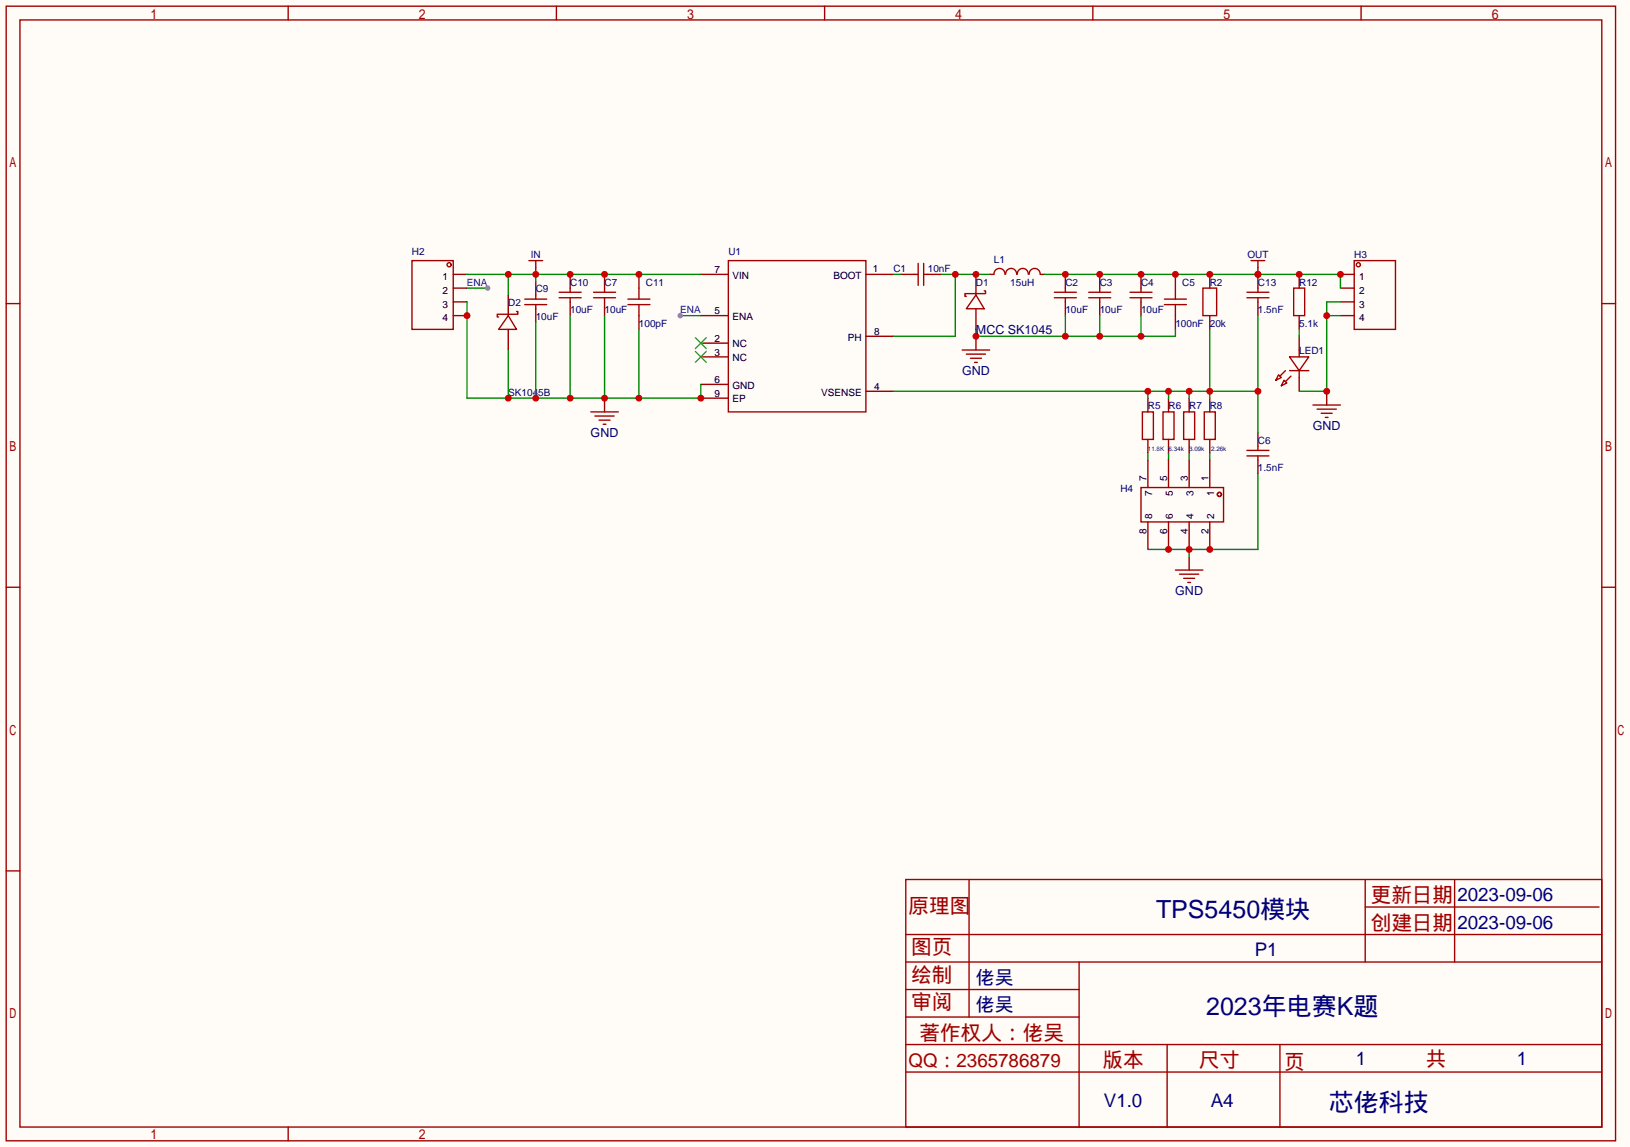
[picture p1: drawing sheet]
<svg xmlns="http://www.w3.org/2000/svg" width="301mm" height="212mm" viewBox="0 0 301 212" stroke-linecap="round" stroke-linejoin="round" font-family="sans-serif">
<path d="M0 0h301v211.8h-301z" fill="#fffcf7"/>
<g fill="none" stroke="#a10000" stroke-width=".25">
<path d="M1.1 1.1h297.2v209.6h-297.2zM3.7 3.7h292.1v204.5h-292.1zM53.2 1.1v2.6M102.7 1.1v2.6M152.3 1.1v2.6M201.8 1.1v2.6M251.3 1.1v2.6M1.1 56.1h2.6M76.1 48.1h7.6v12.7h-7.6zM96.9 56.3h4.1M96.9 55.2h4.1M97.7 48.1h2.5"/>
<path d="M98.9 48.1v1.3M98.9 54.5v.7M98.9 56.3v.7M103.3 55h4M103.3 54h4M105.3 53.2v.8M105.3 55v.8M116 56.3h4M116 55.2h4M118 53.2v2M118 56.3v2M134.5 48.1h25.4v28h-25.4z"/>
<path d="M168.8 50.7h.7M169.5 48.6v4.1M170.6 48.6v4.1M170.6 50.7h.7M183.5 50.7a1.01 1.01 0 0 1 1.1-1.1 1.01 1.01 0 0 1 1 1.1M185.7 50.7a1.01 1.01 0 0 1 1-1.1 1.01 1.01 0 0 1 1 1.1M187.9 50.7a1.01 1.01 0 0 1 1-1.1 1.01 1.01 0 0 1 1 1.1M190 50.7a1.01 1.01 0 0 1 1.1-1.1 1.01 1.01 0 0 1 1 1.1M194.7 55h4.1M194.7 54h4.1M196.7 53.2v.8M196.7 55v.8"/>
<path d="M201 55h4.1M201 54h4.1M203.1 53.2v.8M203.1 55v.8M215 56.3h4.1M215 55.2h4.1M217 53.2v2M217 56.3v2M222.1 53.2h2.6v5.1h-2.6zM231 48.1h2.6M232.3 48.1v1.3M250.1 48.1h7.6v12.7h-7.6z"/>
<path d="M295.8 56.1h2.5M109.1 76.1h5.1M109.9 76.8h3.5M110.6 77.6h2M111.4 78.4h.5M177.7 64.6h5.1M178.4 65.4h3.6M179.2 66.2h2M180 66.9h.5M242.4 74.8h5.1M243.2 75.6h3.6M244 76.3h2"/>
<path d="M244.7 77.1h.5M1.1 108.5h2.6M217 105.3h5.1M217.8 106h3.6M218.6 106.8h2M219.3 107.6h.5M295.8 108.5h2.5M1.1 160.8h2.6M167.3 162.4h128.5v45.8h-128.5zM167.3 177.7h128.5M167.3 172.6h128.5M178.9 162.4v25.4"/>
<path d="M199.3 177.7v30.5M252.1 162.4v15.3M252.1 167.5h43.2M268.6 162.4v15.3M167.3 182.8h32M167.3 198h128.5M167.3 192.9h128.5M167.3 187.8h32M215.5 192.9v15.3M236.3 192.9v15.3M53.2 208.2v2.5"/>
<circle cx="82.9" cy="48.9" r=".38"/>
<circle cx="250.8" cy="48.9" r=".38"/>
</g>
<g fill="none" stroke="#870000" stroke-width=".25">
<path d="M83.7 50.7h2.5M83.7 58.3h2.5M83.7 53.2h2.5M83.7 55.8h2.5M98.9 49.4v1.3M98.9 51.9v2.6M98.9 57v2.6M105.3 50.7v2.5M105.3 55.8v2.5M118 50.7v2.5M118 58.3v2.5M129.4 50.7h5.1"/>
<path d="M129.4 58.3h5.1M159.9 50.7h5.1M166.2 50.7h2.6M171.3 50.7h2.6M182.8 50.7h.7M192.2 50.7h.7M196.7 50.7v2.5M196.7 55.8v2.5M203.1 50.7v2.5M203.1 55.8v2.5M217 50.7v2.5M217 58.3v2.5"/>
<path d="M223.4 50.7v2.5M223.4 58.3v2.5M232.3 49.4v1.3M247.5 50.7h2.6M247.5 58.3h2.6M247.5 53.2h2.6M247.5 55.8h2.6M111.6 73.5v2.6M129.4 63.4h5.1M129.4 65.9h5.1M129.4 71h5.1M129.4 73.5h5.1"/>
<path d="M159.9 62.1h5.1M159.9 72.3h5.1M180.2 62.1v2.5M245 72.3v2.5M219.6 102.7v2.6"/>
</g>
<path d="M128.4 62.4l2 2M128.4 64.9l2 2M130.4 62.4l-2 2M130.4 64.9l-2 2" fill="none" stroke="#3c3" stroke-width=".25"/>
<path d="M125.6 58.3h3.8M165 50.7h1.2" fill="none" stroke="#008700" stroke-width=".25"/>
<circle cx="125.6" cy="58.3" r=".51" fill="#999"/>
<path d="M86.2 53.2h3.8" fill="none" stroke="#008700" stroke-width=".25"/>
<circle cx="90" cy="53.2" r=".51" fill="#999"/>
<g fill="none" stroke="#a10000" stroke-width=".25">
<path d="M93.9 58.3l1.5 2.5h-3.3zM95.4 57.5h.2v.5h-3.8v.5h.3M238.9 53.2h2v5.1h-2zM210.9 76.1h2.1v5.1h-2.1zM214.8 76.1h2v5.1h-2zM218.6 76.1h2v5.1h-2zM222.4 76.1h2v5.1h-2zM236.1 69.2l.5 .5-1 .5zM237.1 70.2l.5 .5-1 .5zM237.4 68.5l-1.1 1M238.1 65.9h3.6l-1.8 2.6zM238.1 68.5h3.6"/>
<path d="M238.4 69.5l-1 1M239.9 64.6v1.3M239.9 68.5v1.2M210.7 90h15.2v6.4h-15.2z"/>
<circle cx="225.2" cy="91.3" r=".38"/>
</g>
<g fill="none" stroke="#870000" stroke-width=".25">
<path d="M93.9 54.5v3.8M239.9 50.7v2.5M239.9 58.3v2.5M93.9 60.8v3.8M212 73.5v2.6M215.8 73.5v2.6M219.6 73.5v2.6M223.4 73.5v2.6M239.9 62.1v2.5M239.9 69.7v2.6M212 81.2v2.5M212 85v5"/>
<path d="M212 96.4v5.1M215.8 81.2v2.5M215.8 85v5M215.8 96.4v5.1M219.6 81.2v2.5M219.6 85v5M219.6 96.4v5.1M223.4 81.2v2.5M223.4 85v5M223.4 96.4v5.1"/>
</g>
<path d="M245 58.3h2.5M247.5 55.8h-2.5v16.5h-5.1M212 83.7v1.3M215.8 83.7v1.3M219.6 83.7v1.3M223.4 83.7v1.3" fill="none" stroke="#008700" stroke-width=".25"/>
<g fill="#c00">
<circle cx="245" cy="72.3" r=".63"/>
<circle cx="245" cy="58.3" r=".63"/>
</g>
<path d="M239.9 60.8v1.3M232.3 87.5v14h-20.3M219.6 101.5v1.2" fill="none" stroke="#008700" stroke-width=".25"/>
<g fill="#c00">
<circle cx="219.6" cy="101.5" r=".63"/>
<circle cx="215.8" cy="101.5" r=".63"/>
<circle cx="223.4" cy="101.5" r=".63"/>
</g>
<path d="M210.7 50.7v2.5M210.7 55.8v2.5" fill="none" stroke="#870000" stroke-width=".25"/>
<path d="M208.7 55h4M208.7 54h4M210.7 53.2v.8M210.7 55v.8" fill="none" stroke="#a10000" stroke-width=".25"/>
<path d="M192.9 50.7h54.6v2.5" fill="none" stroke="#008700" stroke-width=".25"/>
<g fill="#c00">
<circle cx="247.5" cy="50.7" r=".63"/>
<circle cx="239.9" cy="50.7" r=".63"/>
<circle cx="232.3" cy="50.7" r=".63"/>
<circle cx="223.4" cy="50.7" r=".63"/>
<circle cx="217" cy="50.7" r=".63"/>
<circle cx="196.7" cy="50.7" r=".63"/>
<circle cx="203.1" cy="50.7" r=".63"/>
<circle cx="210.7" cy="50.7" r=".63"/>
</g>
<path d="M196.7 58.3v3.8M203.1 58.3v3.8M210.7 58.3v3.8M180.2 60.8v1.3h36.8v-1.3" fill="none" stroke="#008700" stroke-width=".25"/>
<g fill="#c00">
<circle cx="210.7" cy="62.1" r=".63"/>
<circle cx="196.7" cy="62.1" r=".63"/>
<circle cx="180.2" cy="62.1" r=".63"/>
<circle cx="203.1" cy="62.1" r=".63"/>
</g>
<path d="M232.3 50.7v2.5M232.3 55.8v2.5" fill="none" stroke="#870000" stroke-width=".25"/>
<circle cx="232.3" cy="50.7" r=".63" fill="#c00"/>
<path d="M230.3 55h4M230.3 54h4M232.3 53.2v.8M232.3 55v.8M230.3 84.2h4M230.3 83.2h4M232.3 82.4v.8M232.3 84.2v.8" fill="none" stroke="#a10000" stroke-width=".25"/>
<path d="M232.3 79.9v2.5M232.3 85v2.5" fill="none" stroke="#870000" stroke-width=".25"/>
<path d="M232.3 58.3v21.6M165 72.3h67.3M212 72.3v1.2M215.8 72.3v1.2M219.6 72.3v1.2M223.4 60.8v12.7" fill="none" stroke="#008700" stroke-width=".25"/>
<g fill="#c00">
<circle cx="232.3" cy="72.3" r=".63"/>
<circle cx="223.4" cy="72.3" r=".63"/>
<circle cx="212" cy="72.3" r=".63"/>
<circle cx="215.8" cy="72.3" r=".63"/>
<circle cx="219.6" cy="72.3" r=".63"/>
</g>
<path d="M180.2 50.7v3.8M180.2 57v3.8" fill="none" stroke="#870000" stroke-width=".25"/>
<path d="M180.2 54.5l1.5 2.5h-3.3zM181.7 53.7h.3v.5h-3.8v.5h.2" fill="none" stroke="#a10000" stroke-width=".25"/>
<path d="M173.9 50.7h8.9M176.4 50.7v11.4h-11.4" fill="none" stroke="#008700" stroke-width=".25"/>
<g fill="#c00">
<circle cx="176.4" cy="50.7" r=".63"/>
<circle cx="180.2" cy="50.7" r=".63"/>
</g>
<path d="M111.6 50.7v2.5M111.6 55.8v2.5" fill="none" stroke="#870000" stroke-width=".25"/>
<path d="M109.6 55h4.1M109.6 54h4.1M111.6 53.2v.8M111.6 55v.8" fill="none" stroke="#a10000" stroke-width=".25"/>
<path d="M86.2 50.7h43.2M93.9 50.7v3.8M98.9 50.7v1.2" fill="none" stroke="#008700" stroke-width=".25"/>
<g fill="#c00">
<circle cx="93.9" cy="50.7" r=".63"/>
<circle cx="98.9" cy="50.7" r=".63"/>
<circle cx="105.3" cy="50.7" r=".63"/>
<circle cx="118" cy="50.7" r=".63"/>
<circle cx="111.6" cy="50.7" r=".63"/>
</g>
<path d="M86.2 55.8v17.7h43.2v-2.5M98.9 59.6v13.9M105.3 58.3v15.2M111.6 58.3v15.2M93.9 64.6v8.9M118 60.8v12.7" fill="none" stroke="#008700" stroke-width=".25"/>
<g fill="#c00">
<circle cx="111.6" cy="73.5" r=".63"/>
<circle cx="86.2" cy="58.3" r=".63"/>
<circle cx="93.9" cy="73.5" r=".63"/>
<circle cx="118" cy="73.5" r=".63"/>
<circle cx="129.4" cy="73.5" r=".63"/>
<circle cx="105.3" cy="73.5" r=".63"/>
<circle cx="98.9" cy="73.5" r=".63"/>
</g>
<g font-size="4.6" fill="#000080">
<text x="213.5" y="169.6">TPS5450模块</text>
<text x="222.7" y="187.4">2023年电赛K题</text>
<text x="245.4" y="205.2">芯佬科技</text>
</g>
<g font-size="3.8" fill="#a00000">
<text x="253.1" y="166.6">更新日期</text>
<text x="167.8" y="168.7">原理图</text>
<text x="253.1" y="171.7">创建日期</text>
<text x="168.3" y="176.3">图页</text>
<text x="168.3" y="181.4">绘制</text>
<text x="168.3" y="186.4">审阅</text>
<text x="169.8" y="192">著作权人：佬吴</text>
<text x="203.6" y="197.1">版本</text>
<text x="221.4" y="197.1">尺寸</text>
<text x="237.1" y="197.4">页</text>
<text x="263.3" y="196.8">共</text>
</g>
<g font-size="3.5" fill="#000080">
<text x="269.1" y="166.4">2023-09-06</text>
<text x="269.1" y="171.5">2023-09-06</text>
<text x="231.7" y="176.6">P1</text>
<text x="180.2" y="181.7">佬吴</text>
<text x="180.2" y="186.7">佬吴</text>
<text x="250.4" y="196.6">1</text>
<text x="280.1" y="196.6">1</text>
<text x="203.8" y="204.5">V1.0</text>
<text x="223.6" y="204.5">A4</text>
</g>
<text font-size="3.5" fill="#a00000" x="167.8" y="197">QQ：2365786879</text>
<g font-size="2.3" fill="#000080">
<text x="180.2" y="61.6">MCC SK1045</text>
<text x="177.6" y="69.3">GND</text>
<text x="109.1" y="80.7">GND</text>
<text x="242.4" y="79.4">GND</text>
<text x="217" y="109.9">GND</text>
</g>
<g font-size="1.8" fill="#000080">
<text x="76.1" y="47.2">H2</text>
<text x="98" y="47.7">IN</text>
<text x="134.5" y="47.1">U1</text>
<text x="230.3" y="47.7">OUT</text>
<text x="250.1" y="47.7">H3</text>
<text x="105.3" y="52.8">C10</text>
<text x="111.6" y="52.8">C7</text>
<text x="119.3" y="52.8">C11</text>
<text x="165" y="50.2">C1</text>
<text x="171.3" y="50.2">10nF</text>
<text x="180.2" y="52.8">D1</text>
<text x="183.5" y="48.6">L1</text>
<text x="186.6" y="52.8">15uH</text>
<text x="196.7" y="52.8">C2</text>
<text x="203.1" y="52.8">C3</text>
<text x="210.7" y="52.8">C4</text>
<text x="218.3" y="52.8">C5</text>
<text x="223.4" y="52.8">R2</text>
<text x="232.3" y="52.8">C13</text>
<text x="239.9" y="52.8">R12</text>
<text x="93.9" y="56.6">D2</text>
<text x="98.9" y="54">C9</text>
<text x="98.9" y="59.1">10uF</text>
<text x="105.3" y="57.8">10uF</text>
<text x="111.6" y="57.8">10uF</text>
<text x="196.7" y="57.8">10uF</text>
<text x="203.1" y="57.8">10uF</text>
<text x="210.7" y="57.8">10uF</text>
<text x="232.3" y="57.8">1.5nF</text>
<text x="118" y="60.4">100pF</text>
<text x="217" y="60.4">100nF</text>
<text x="223.4" y="60.4">20k</text>
<text x="239.9" y="60.4">5.1k</text>
<text x="239.9" y="65.5">LED1</text>
<text x="93.9" y="73.1">SK1045B</text>
<text x="212" y="75.6">R5</text>
<text x="215.8" y="75.6">R6</text>
<text x="219.6" y="75.6">R7</text>
<text x="223.4" y="75.6">R8</text>
<text x="232.3" y="82">C6</text>
<text x="232.3" y="87">1.5nF</text>
<text x="206.9" y="90.9">H4</text>
</g>
<g font-size="1.8">
<text x="81.7" y="51.7">1</text>
<text x="131.9" y="50.4">7</text>
<text x="135.3" y="51.5">VIN</text>
<text x="153.9" y="51.5">BOOT</text>
<text x="161.2" y="50.2">1</text>
<text x="251" y="51.7">1</text>
<text x="81.7" y="54.3">2</text>
<text x="81.7" y="56.8">3</text>
<text x="81.7" y="59.3">4</text>
<text x="131.9" y="58.1">5</text>
<text x="135.3" y="59.1">ENA</text>
<text x="251" y="54.3">2</text>
<text x="251" y="56.8">3</text>
<text x="251" y="59.3">4</text>
<text x="131.9" y="63.1">2</text>
<text x="131.9" y="65.7">3</text>
<text x="135.3" y="64.2">NC</text>
<text x="156.6" y="62.9">PH</text>
<text x="161.4" y="61.9">8</text>
<text x="131.9" y="70.8">6</text>
<text x="135.3" y="66.7">NC</text>
<text x="135.3" y="71.8">GND</text>
<text x="131.9" y="73.3">9</text>
<text x="135.3" y="74.3">EP</text>
<text x="151.6" y="73">VSENSE</text>
<text x="161.4" y="72">4</text>
<text x="211.7" y="88.8" transform="rotate(-90 211.7 88.8)">7</text>
<text x="215.5" y="88.8" transform="rotate(-90 215.5 88.8)">5</text>
<text x="219.4" y="88.8" transform="rotate(-90 219.4 88.8)">3</text>
<text x="223.2" y="88.8" transform="rotate(-90 223.2 88.8)">1</text>
<text x="212.7" y="95.9" transform="rotate(-90 212.7 95.9)">8</text>
<text x="212.7" y="91.6" transform="rotate(-90 212.7 91.6)">7</text>
<text x="216.6" y="95.9" transform="rotate(-90 216.6 95.9)">6</text>
<text x="216.6" y="91.6" transform="rotate(-90 216.6 91.6)">5</text>
<text x="220.4" y="95.9" transform="rotate(-90 220.4 95.9)">4</text>
<text x="220.4" y="91.6" transform="rotate(-90 220.4 91.6)">3</text>
<text x="224.2" y="95.9" transform="rotate(-90 224.2 95.9)">2</text>
<text x="224.2" y="91.6" transform="rotate(-90 224.2 91.6)">1</text>
<text x="211.7" y="98.7" transform="rotate(-90 211.7 98.7)">8</text>
<text x="215.5" y="98.7" transform="rotate(-90 215.5 98.7)">6</text>
<text x="219.4" y="98.7" transform="rotate(-90 219.4 98.7)">4</text>
<text x="223.2" y="98.7" transform="rotate(-90 223.2 98.7)">2</text>
</g>
<g font-size="1.8" fill="#00f">
<text x="86.2" y="52.8">ENA</text>
<text x="125.6" y="57.8">ENA</text>
</g>
<text font-size="1.2" fill="#00f" x="212" y="83.2">11.8K</text>
<g font-size="1.2" fill="#000080">
<text x="215.8" y="83.2">6.34k</text>
<text x="219.6" y="83.2">3.09k</text>
<text x="223.6" y="83.2">2.26k</text>
</g>
</svg>
